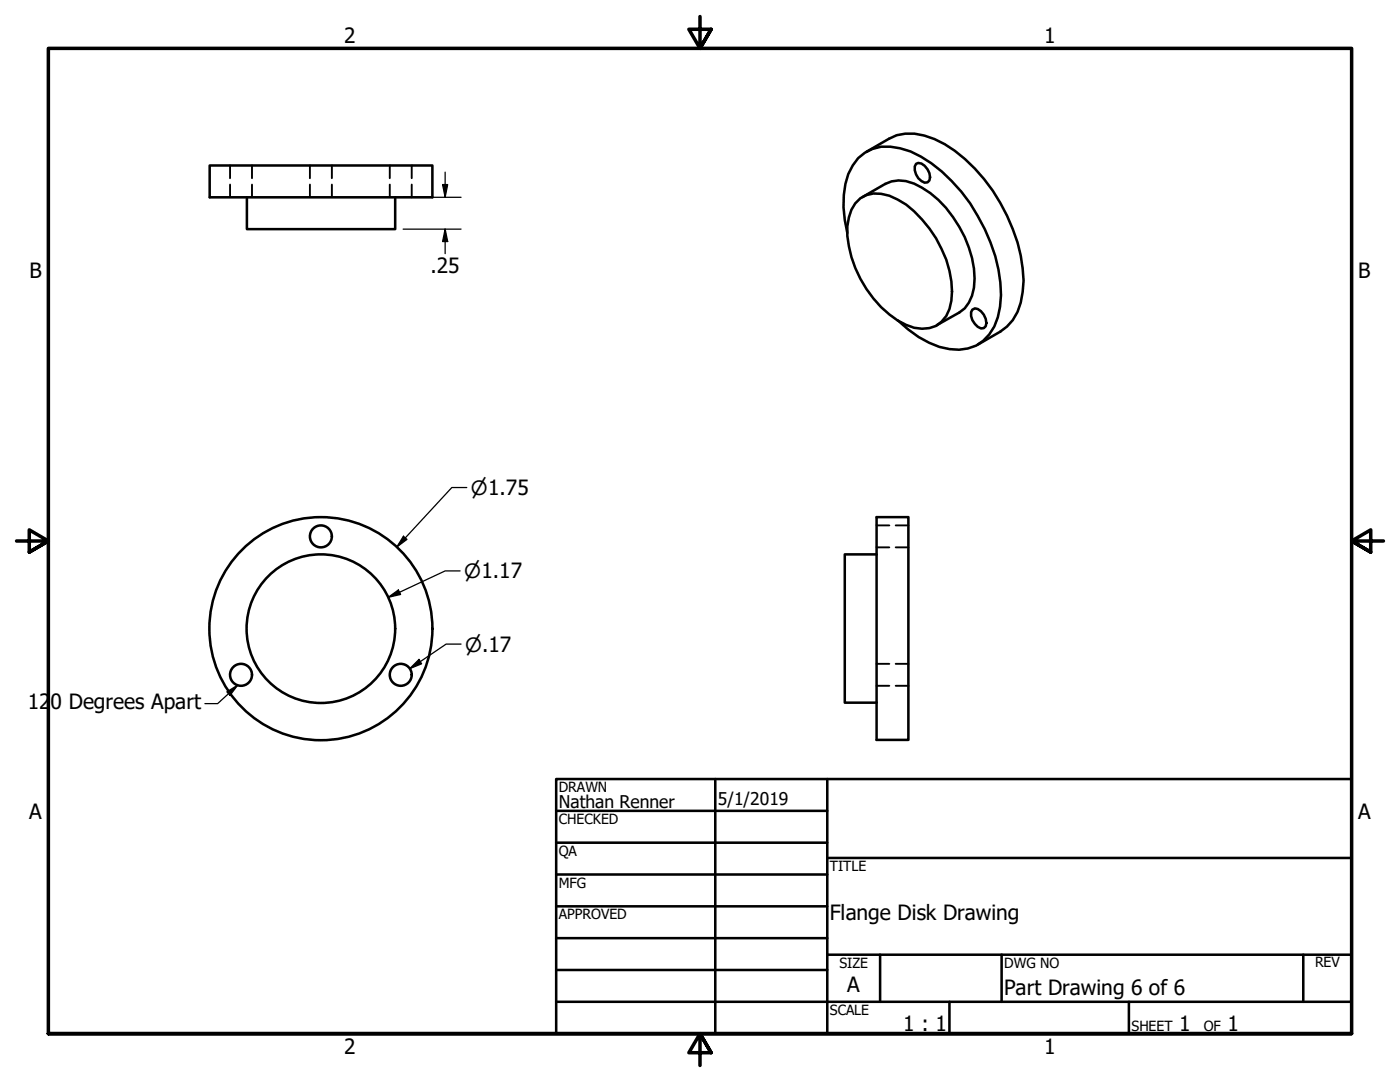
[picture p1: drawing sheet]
<svg xmlns="http://www.w3.org/2000/svg" width="279mm" height="216mm" viewBox="0 0 279 216" stroke-linecap="round" stroke-linejoin="round" font-family="sans-serif">
<!-- layer: Visible (ANSI) -->
<g fill="none" stroke="#000" stroke-width=".51">
<path d="M41.8 33h44.5v6.4h-44.5zM49.3 39.4v6.3h29.6v-6.3M172.1 39.3l4.6-2.6a7 7 0 0 1 7.3 .8 23 23 0 0 1 10.5 18.1 8.6 8.6 0 0 1-2 5.9l-1 .9-4.6 2.5M172.9 30.3l4.5-2.6a9 9 0 0 1 7.1-.6 24.6 24.6 0 0 1 11.9 8.7 35.2 35.2 0 0 1 7.9 20.2 14 14 0 0 1-2.2 7.9l-1.1 1.3-1.4 1-4.5 2.6M182.8 32.7a1.73 1.73 0 0 1 2.3 1.1 1.86 1.86 0 0 1 0 2.6 2.21 2.21 0 0 1-2.3-1.6l-.2-.8v-.8zM169.1 46.5a20.5 20.5 0 0 1 .2-11.8 8.2 8.2 0 0 1 10.3-5.1 21.3 21.3 0 0 1 10.3 6.5 35.8 35.8 0 0 1 9.7 20.3 16.6 16.6 0 0 1-1.2 8.8 8 8 0 0 1-8.9 4.5 18.9 18.9 0 0 1-10.3-5.8M170.7 40.6a5.2 5.2 0 0 1 5.1-1.9 14 14 0 0 1 8.2 5.1 21.1 21.1 0 0 1 5.9 16.2 5.8 5.8 0 0 1-7.5 5.4 18.2 18.2 0 0 1-9.5-7.7 21.7 21.7 0 0 1-3.8-12.6l.3-1.7 .5-1.6zM194.1 61.8l.5-.3a2.94 2.94 0 0 1 2.1 3.6l-.4 .4a2.21 2.21 0 0 1-2.2-1.6l-.3-.8v-.8zM174.9 110.6h-6.3v29.6h6.3M174.9 103.2h6.4v44.4h-6.4z"/>
<circle cx="64" cy="107" r="2.19"/>
<circle cx="48.1" cy="134.7" r="2.19"/>
<circle cx="64" cy="125.4" r="22.3"/>
<circle cx="64" cy="125.4" r="14.8"/>
<circle cx="80" cy="134.7" r="2.19"/>
</g>
<!-- layer: Hidden (ANSI) -->
<g fill="none" stroke="#000" stroke-width=".38">
<path d="M45.9 33v2.6M45.9 36.8v2.6M50.3 33v2.6M50.3 36.8v2.6M61.8 33v2.6M61.8 36.8v2.6M66.2 33v2.6M66.2 36.8v2.6M77.8 33v2.6M77.8 36.8v2.6M82.2 33v2.6M82.2 36.8v2.6"/>
<path d="M174.9 104.8h2.6M174.9 109.2h2.6M178.8 104.8h2.5M178.8 109.2h2.5M174.9 132.5h2.6M174.9 136.8h2.6M178.8 132.5h2.5M178.8 136.8h2.5"/>
</g>
<!-- layer: Border (ANSI) -->
<path d="M139.7 3.3v6.4l-2.2-3.9h4.4l-2.2 3.9 2.2-3.9M3.3 107.9h6.4l-3.9-2.2v4.5l3.9-2.3-3.9 2.3M276.1 107.9h-6.4l3.9-2.2v4.5l-3.9-2.3 3.9 2.3M9.7 206.2v-196.5h260v196.5h-260h260M141.9 210.1l-2.2-3.9 2.2 3.9h-4.4l2.2-3.9v6.4" fill="none" stroke="#000" stroke-width=".7"/>
<!-- layer: Title (ANSI) -->
<g fill="none" stroke="#000" stroke-width=".51">
<path d="M111 155.4h158.7v50.8h-158.7zM142.7 155.4v50.8M165.1 155.4v50.8M111 161.8h54.1M111 168.1h54.1M111 174.5h54.1M165.1 171.2h104.6M111 180.8h54.1M111 187.2h54.1M111 193.5h54.1M111 199.9h158.7M165.1 190.5h104.6"/>
<path d="M175.6 190.5v9.4M189.5 199.9v6.3M199.9 190.5v9.4M225.3 199.9v6.3M260.1 190.5v9.4"/>
</g>
<!-- layer: Dimension (ANSI) -->
<path d="M80.5 39.4h11.5M88.3 36.8h1l-.5 2.6zM88.8 34.4v5M80.5 45.7h11.5M88.8 45.7l.5 2.5h-1zM88.8 45.7v4.9M93.2 97.3h-3l-11 11.9M77.5 119.2l2-1.5 .4 .9zM80.5 107l.7 .6-2 1.6zM91.8 113.9h-3l-11.3 5.3M81.8 133.4l1.8-1.8 .5 .9zM92 128.5h-3l-7.2 4.9" fill="none" stroke="#000" stroke-width=".25"/>
<g fill="#000">
<path d="M88.3 36.8h1l-.5 2.6z" fill-rule="evenodd"/>
<path d="M88.8 45.7l.5 2.5h-1z" fill-rule="evenodd"/>
<path d="M77.5 119.2l2-1.5 .4 .9z" fill-rule="evenodd"/>
<path d="M80.5 107l.7 .6-2 1.6z" fill-rule="evenodd"/>
<path d="M81.8 133.4l1.8-1.8 .5 .9z" fill-rule="evenodd"/>
</g>
<!-- layer: Symbol (ANSI) -->
<path d="M45.3 138l2.1-1.3-1.5 2zM47.4 136.7l-4 3.7h-2.5" fill="none" stroke="#000" stroke-width=".25"/>
<path d="M45.3 138l2.1-1.3-1.5 2z" fill-rule="evenodd" fill="#000"/>
<g font-size="4.2">
<text x="68.7" y="8.6">2</text>
<text x="208.4" y="8.6">1</text>
<text x="5.9" y="55.5">B</text>
<text x="85.9" y="54.5">.25</text>
<text x="271.1" y="55.5">B</text>
<text x="5.5" y="141.5">12</text>
<text x="10.1" y="141.5">0 Degrees Apart</text>
<text x="5.8" y="163.4">A</text>
<text x="271" y="163.4">A</text>
<text x="165.6" y="183.5">Flange Disk Drawing</text>
<text x="169.1" y="198">A</text>
<text x="200.4" y="198.5">Part Drawing 6 of 6</text>
<text x="180.3" y="205.7">1 : 1</text>
<text x="235.3" y="205.7">1</text>
<text x="245" y="205.7">1</text>
<text x="68.7" y="210.3">2</text>
<text x="208.4" y="210.3">1</text>
</g>
<g font-size="3.9">
<text x="94" y="98.8">⌀1.75</text>
<text x="92.6" y="115.4">⌀1.17</text>
<text x="92.8" y="130">⌀.17</text>
</g>
<g font-size="3.5">
<text x="111.5" y="161.2">Nathan Renner</text>
<text x="143.3" y="160.7">5/1/2019</text>
</g>
<g font-size="2.8">
<text x="111.5" y="158">DRAWN</text>
<text x="111.5" y="164.4">CHECKED</text>
<text x="111.5" y="170.8">QA</text>
<text x="165.6" y="173.7">TITLE</text>
<text x="111.5" y="177.1">MFG</text>
<text x="111.5" y="183.5">APPROVED</text>
<text x="167.5" y="193.1">SIZE</text>
<text x="200.4" y="193.1">DWG NO</text>
<text x="262.4" y="193">REV</text>
<text x="165.6" y="202.5">SCALE</text>
<text x="225.8" y="205.7">SHEET</text>
<text x="240.2" y="205.7">OF</text>
</g>
</svg>
